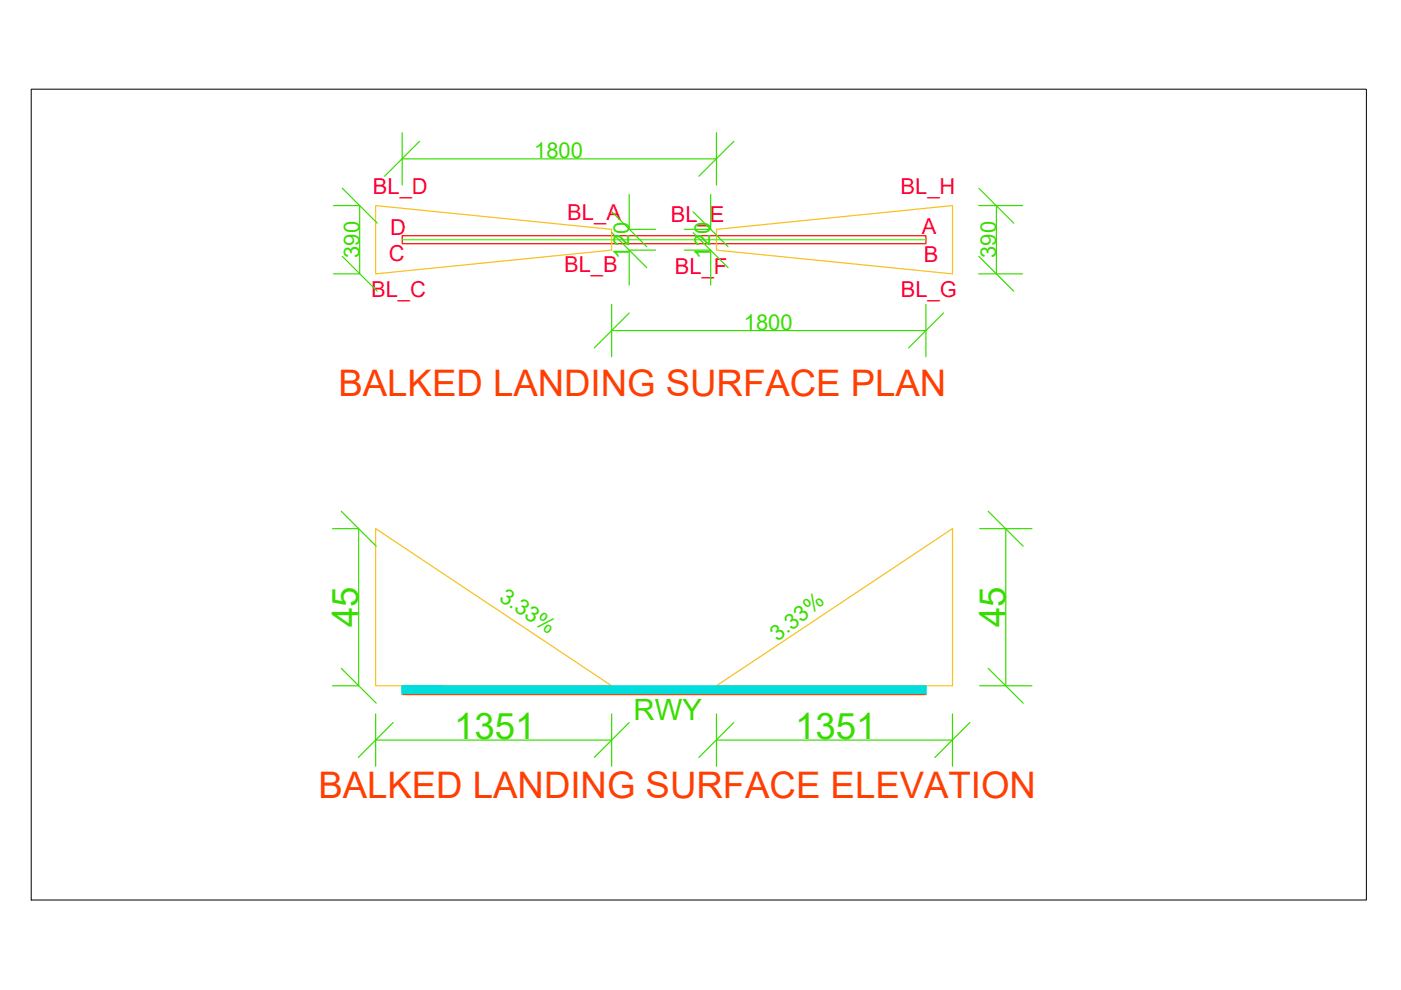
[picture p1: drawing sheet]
<svg xmlns="http://www.w3.org/2000/svg" width="297mm" height="210mm" viewBox="0 0 297 210" stroke-linecap="round" stroke-linejoin="round" font-family="sans-serif">
<!-- layer: Runway -->
<path d="M85.3 50h111v1.7h-111z" fill="none" stroke="#f00" stroke-width=".25"/>
<!-- layer: Blk landing -->
<path d="M79.6 43.6l50.1 5v4.4l-50.1 5.1zM151.9 48.6l50-5v14.5l-50-5.1zM79.6 112.1l50.1 33.3h-50.1zM151.9 145.4l50-33.3v33.3z" fill="none" stroke="#f7c318" stroke-width=".25"/>
<!-- layer: RWY CL -->
<path d="M85.3 50.8h111" fill="none" stroke="#3fff00" stroke-width=".25"/>
<!-- layer: Dimtxt -->
<g fill="none" stroke="#37dd00" stroke-width=".25">
<path d="M85.3 28.1v11.1M85.3 33.7h66.6M151.9 28.1v11.1M70.7 43.6h5.6v14.5h-5.6M133.4 41.2v7.4h5.6M139 53h-5.6v7.4M145.1 53h5.6v7.4M150.7 41.2v7.4h-5.6M207.5 58.1h9.3M207.5 43.6h9.3M211.3 43.6v14.5M129.7 64.5v11.1"/>
<path d="M129.7 70.1h66.6M196.3 64.5v11.1M70.5 112.1h5.5v33.3h-5.5M207.7 112.1h11.1M213.2 112.1v33.3M79.6 151.4v11.1M79.6 156.9h50.1M129.7 151.4v11.1M151.9 151.4v11.1M151.9 156.9h50M201.9 151.4v11.1M207.7 145.4h11.1"/>
</g>
<!-- layer: 0 -->
<g fill="none" stroke="#37dd00" stroke-width=".25">
<path d="M72.6 39.9l7.4 7.4M89 30l-7.5 7.4M155.6 30l-7.4 7.4M207.5 39.9l7.4 7.4M72.6 54.3l7.4 7.5M129.7 44.9l7.4 7.4M129.7 49.3l7.4 7.5M147 44.9l7.4 7.4M147 49.3l7.4 7.5M207.5 54.3l7.4 7.5M133.4 66.4l-7.4 7.4M200 66.4l-7.4 7.4"/>
<path d="M72.4 108.4l7.4 7.4M209.5 108.4l7.4 7.4M72.4 141.7l7.4 7.4M83.4 153.2l-7.4 7.4M133.4 153.2l-7.4 7.4M155.6 153.2l-7.4 7.4M205.6 153.2l-7.4 7.4M209.5 141.7l7.4 7.4"/>
</g>
<!-- layer: Approach Elev -->
<path d="M85.3 145.4l111 1.9v-1.9zM85.3 145.4l111 1.9h-111z" fill="#0dd" stroke="#0dd" stroke-width=".21"/>
<!-- layer: Approach -->
<path d="M85.3 147.3h111" fill="none" stroke="#ff3f00" stroke-width=".25"/>
<!-- layer: Approach Elev -->
<path d="M85.3 145.4v1.9M196.3 145.4v1.9" fill="none" stroke="#0dd" stroke-width=".25"/>
<!-- layer: 0 -->
<path d="M6.6 18.9h283.1v171.9h-283.1z" fill="none" stroke="#000" stroke-width=".21"/>
<g font-size="7.8" fill="#ff3f00">
<text x="71.8" y="84">BALKED LANDING SURFACE PLAN</text>
<text x="67.5" y="169.1">BALKED LANDING SURFACE ELEVATION</text>
</g>
<g font-size="7.8" fill="#37dd00">
<text x="76" y="133" transform="rotate(-90 76 133)">45</text>
<text x="213.2" y="133" transform="rotate(-90 213.2 133)">45</text>
<text x="96.3" y="156.8">1351</text>
<text x="168.6" y="156.8">1351</text>
</g>
<text font-size="6.2" fill="#37dd00" x="134.3" y="152.7">RWY</text>
<g font-size="4.7" fill="#37dd00">
<text x="113.3" y="33.6">1800</text>
<text x="76.2" y="54.7" transform="rotate(-90 76.2 54.7)">390</text>
<text x="133.4" y="54.8" transform="rotate(-90 133.4 54.8)">120</text>
<text x="150.6" y="54.8" transform="rotate(-90 150.6 54.8)">120</text>
<text x="211.2" y="54.7" transform="rotate(-90 211.2 54.7)">390</text>
<text x="157.7" y="70">1800</text>
<text x="105.6" y="127.1" transform="rotate(34 105.6 127.1)">3.33%</text>
<text x="164.8" y="136.1" transform="rotate(-38 164.8 136.1)">3.33%</text>
</g>
<g font-size="4.7" fill="#ff003f">
<text x="79.1" y="41.2">BL_D</text>
<text x="190.9" y="41.2">BL_H</text>
<text x="120.3" y="46.6">BL_A</text>
<text x="142.2" y="47">BL_E</text>
<text x="82.7" y="49.8">D</text>
<text x="195.5" y="49.5">A</text>
<text x="82.4" y="55.4">C</text>
<text x="119.6" y="57.7">BL_B</text>
<text x="143.1" y="58.2">BL_F</text>
<text x="195.8" y="55.6">B</text>
<text x="78.7" y="63">BL_C</text>
<text x="191" y="63">BL_G</text>
</g>
</svg>
